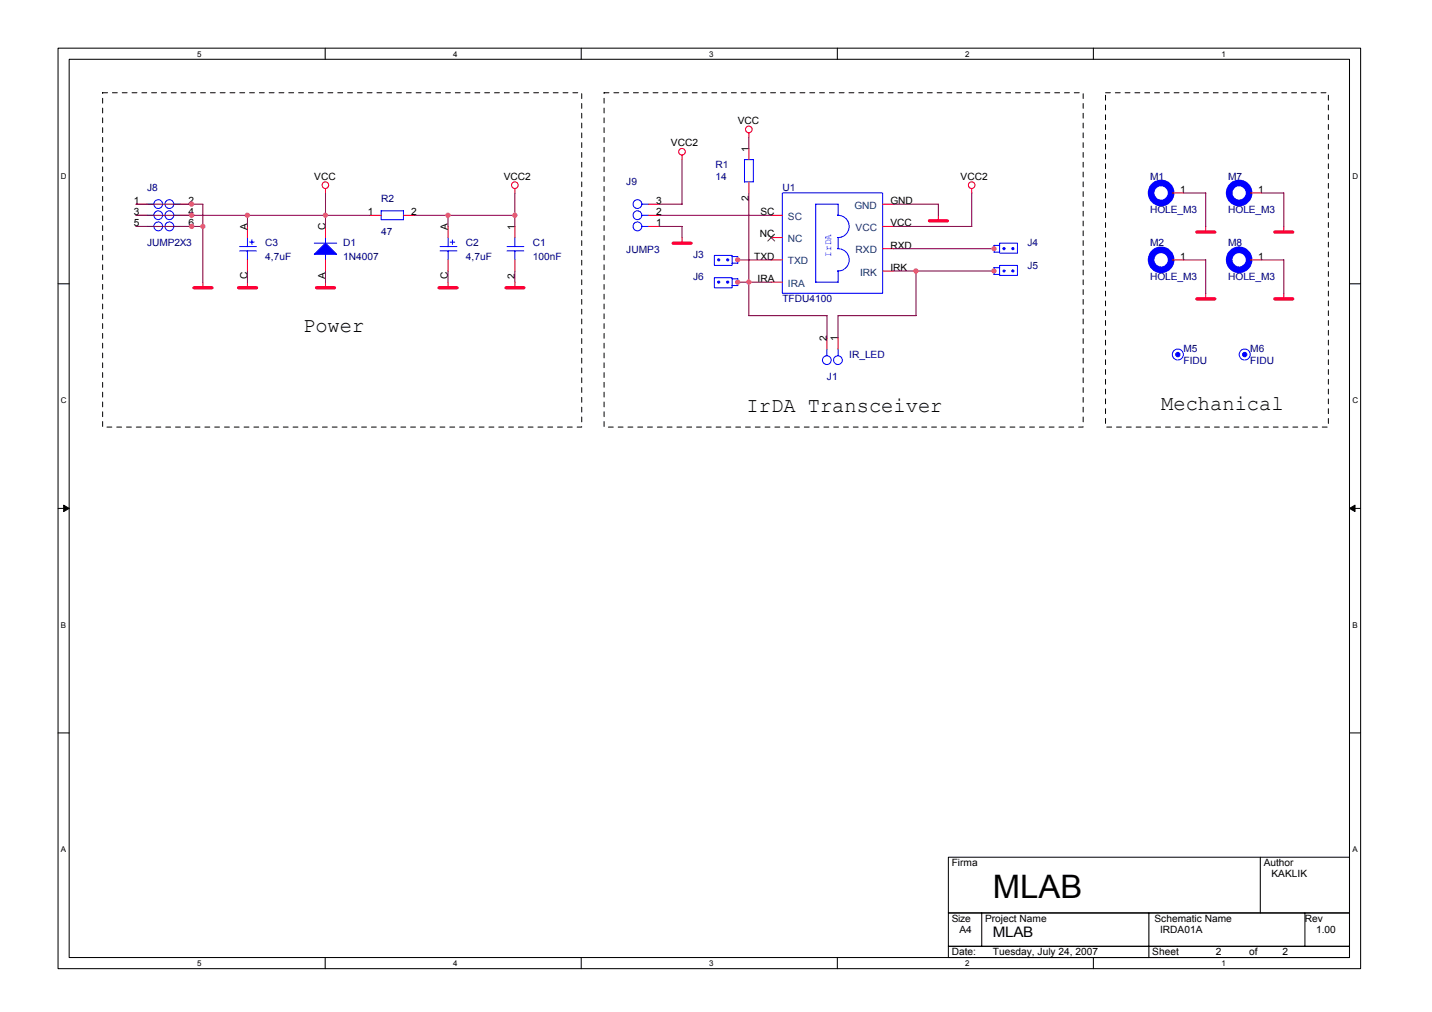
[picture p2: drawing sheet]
<svg xmlns="http://www.w3.org/2000/svg" width="297mm" height="210mm" viewBox="0 0 297 210" stroke-linecap="round" stroke-linejoin="round" font-family="sans-serif">
<path d="M12 10h270.2v190.9h-270.2zM14.3 12.3h265.6v186.3h-265.6z" fill="none" stroke="#000" stroke-width=".21"/>
<g fill="#fff">
<path d="M40.9 10.2h.9v1.9h-.9z"/>
<path d="M40.9 198.9h.9v1.8h-.9z"/>
</g>
<path d="M67.5 10v2.3M67.5 198.6v2.3" fill="none" stroke="#000" stroke-width=".21"/>
<g fill="#fff">
<path d="M94 10.2h.9v1.9h-.9z"/>
<path d="M94 198.9h.9v1.8h-.9z"/>
</g>
<path d="M120.6 10v2.3M120.6 198.6v2.3" fill="none" stroke="#000" stroke-width=".21"/>
<g fill="#fff">
<path d="M147.1 10.2h.9v1.9h-.9z"/>
<path d="M147.1 198.9h.9v1.8h-.9z"/>
</g>
<path d="M173.7 10v2.3M173.7 198.6v2.3" fill="none" stroke="#000" stroke-width=".21"/>
<g fill="#fff">
<path d="M200.2 10.2h.9v1.9h-.9z"/>
<path d="M200.2 198.9h.9v1.8h-.9z"/>
</g>
<path d="M226.8 10v2.3M226.8 198.6v2.3" fill="none" stroke="#000" stroke-width=".21"/>
<g fill="#fff">
<path d="M253.3 10.2h1v1.9h-1z"/>
<path d="M253.3 198.9h1v1.8h-1z"/>
<path d="M12.6 35.6h1.2v1.8h-1.2z"/>
<path d="M280.5 35.6h1.2v1.8h-1.2z"/>
<path d="M12.6 82.1h1.2v1.9h-1.2z"/>
<path d="M280.5 82.1h1.2v1.9h-1.2z"/>
</g>
<path d="M12 58.9h2.3M279.9 58.9h2.3" fill="none" stroke="#000" stroke-width=".21"/>
<g fill="#fff">
<path d="M12.6 128.7h1.1v1.9h-1.1z"/>
<path d="M280.5 128.7h1.1v1.9h-1.1z"/>
</g>
<path d="M12 105.5h2.3M279.9 105.5h2.3" fill="none" stroke="#000" stroke-width=".21"/>
<path d="M13.2 104.8l1.1 .7-1.1 .6zM279.9 105.5l1.2-.7v1.3z" fill="#000" stroke="#000" stroke-width=".21"/>
<g fill="#fff">
<path d="M12.6 175.3h1.1v1.8h-1.1z"/>
<path d="M280.5 175.3h1.1v1.8h-1.1z"/>
</g>
<path d="M12 152h2.3M279.9 152h2.3M196.7 177.8h83.2v11.6h-83.2zM261.4 177.8v11.6M196.7 189.4h83.2v6.9h-83.2zM196.7 196.3h83.2v2.3h-83.2zM203.6 189.4v6.9M238.3 189.4v9.2M270.7 189.4v6.9" fill="none" stroke="#000" stroke-width=".21"/>
<path d="M21.3 19.2h99.4v69.4h-99.4v-69.4M125.3 19.2h99.4v69.4h-99.4v-69.4M229.3 19.2h46.2v69.4h-46.2v-69.4" fill="none" stroke="#000" stroke-width=".21" stroke-dasharray="1 1 1 1 1 1 1 1"/>
<g fill="none" stroke="#f00" stroke-width=".21">
<path d="M67.5 39.1v.9M106.8 39.1v.9M141.5 32.2v.9M155.3 27.5v1M155.3 30.8v2.3M155.3 37.7v2.3M201.6 39.1v.9M28.2 47h2.3M28.2 42.4h2.3M28.2 44.7h2.3M37.5 47h2.3M37.5 42.4h2.3"/>
<path d="M37.5 44.7h2.3M42.1 58.5v1.2M51.3 47v2.3M51.3 53.9v2.3M51.3 58.5v1.2M67.5 47v2.3M67.5 53.9v2.3M67.5 58.5v1.2M76.7 44.7h2.4M83.7 44.7h2.3M92.9 47v2.3M92.9 53.9v2.3"/>
<path d="M92.9 58.5v1.2M106.8 47v2.3M106.8 53.9v2.3M106.8 58.5v1.2M134.5 47h2.4M134.5 42.4h2.4M134.5 44.7h2.4M141.5 49.3v1.2M153 53.9h.1M153 58.5h.1M160 44.7h2.3M160 49.3h2.3"/>
<path d="M160 53.9h2.3M160 58.5h2.3M183.1 56.2h2.3M183.1 51.6h2.3M183.1 47h2.3M183.1 42.4h2.3M194.6 44.7v1.1M206.2 51.6h.1M206.2 56.2h.1M243.2 53.9h2.3M243.2 40h2.3M250.1 47v1.2"/>
<path d="M259.4 53.9h2.3M259.4 40h2.3M266.3 47v1.2M171.5 70.1v2.3M173.8 70.1v2.3M250.1 60.8v1.2M266.3 60.8v1.2"/>
<circle cx="67.5" cy="38.4" r=".68"/>
<circle cx="106.8" cy="38.4" r=".69"/>
<circle cx="141.5" cy="31.5" r=".69"/>
<circle cx="155.3" cy="26.8" r=".69"/>
<circle cx="201.6" cy="38.4" r=".69"/>
</g>
<path d="M40.2 59.7h3.8M49.5 59.7h3.7M65.7 59.7h3.7M91.1 59.7h3.7M105 59.7h3.7M139.6 50.4h3.7M192.8 45.8h3.7M248.3 48.1h3.7M264.4 48.1h3.8M248.3 62h3.7M264.4 62h3.8" fill="none" stroke="#f00" stroke-width=".68"/>
<g fill="none" stroke="#00f" stroke-width=".21">
<path d="M154.4 37.7h1.9M156.3 33.1v4.6M156.3 33.1h-1.9v4.6M30.5 42.4h1.4M30.5 47h1.4M30.5 44.7h1.4M36 42.4h1.5M36 47h1.5M36 44.7h1.5M49.7 51.1h3.5M49.7 52h3.5M51.3 49.3v1.9"/>
<path d="M51.3 52v1.9M51.8 50.2h.9M52.3 49.7v1M65.2 50.4h4.6M67.5 49.3v1.1M67.5 52.7v1.2M79.1 43.7v1.9h4.6v-1.9h-4.6M91.3 51.1h3.5M91.3 52h3.5M92.9 49.3v1.9M92.9 52v1.9M93.4 50.2h.9"/>
<path d="M93.8 49.7v1M105.2 51.1h3.4M105.2 52h3.4M106.8 49.3v1.9M106.8 52v1.9M133.2 42.4h1.4M133.2 47h1.4M133.2 44.7h1.4M148.2 53h3.7v2.1h-3.7zM148.2 57.6h3.7v2.1h-3.7zM151.8 53.2h1.2v1.4h-1.2M151.8 57.8h1.2v1.4h-1.2"/>
<path d="M162.3 40h20.8v20.8h-20.8zM169.2 42.4h4.6M169.2 42.4v16.1h4.7M173.8 42.3v2.4a2.31 2.31 0 0 1 2.3 2.3 2.31 2.31 0 0 1-2.3 2.3v2.3a2.32 2.32 0 0 1 2.3 2.3 2.32 2.32 0 0 1-2.3 2.3v2.3M206.2 50.9v1.4h1.2M206.2 55.5v1.4h1.2M206.2 50.9h1.2M206.2 55.5h1.2M207.3 50.4h3.7v2.1h-3.7zM207.3 55.1h3.7v2h-3.7zM242.9 40h.3M242.9 53.9h.3"/>
<path d="M259.1 40h.3M259.1 53.9h.3M171.5 72.4v1.4M173.8 72.4v1.4"/>
<circle cx="32.8" cy="47" r=".91"/>
<circle cx="32.8" cy="42.3" r=".91"/>
<circle cx="32.8" cy="44.6" r=".91"/>
<circle cx="35.1" cy="47" r=".91"/>
<circle cx="35.1" cy="42.3" r=".91"/>
<circle cx="35.1" cy="44.6" r=".91"/>
<circle cx="132.2" cy="47" r=".91"/>
<circle cx="132.2" cy="42.3" r=".91"/>
<circle cx="132.2" cy="44.6" r=".91"/>
<circle cx="171.5" cy="74.7" r=".91"/>
<circle cx="173.8" cy="74.7" r=".91"/>
<circle cx="244.3" cy="73.5" r="1.14"/>
<circle cx="258.2" cy="73.5" r="1.14"/>
</g>
<path d="M159.3 48.6l1.4 1.4M160.7 48.6l-1.4 1.4" fill="none" stroke="#804000" stroke-width=".21"/>
<g fill="none" stroke="#00f" stroke-width="1.4">
<circle cx="240.8" cy="53.9" r="2.08"/>
<circle cx="240.8" cy="40" r="2.08"/>
<circle cx="257" cy="53.9" r="2.07"/>
<circle cx="257" cy="40" r="2.07"/>
</g>
<g fill="#00f" stroke="#00f" stroke-width=".21">
<path d="M65.2 52.7l2.3-2.3 2.3 2.3z" fill-rule="evenodd"/>
<circle cx="150.9" cy="53.9" r=".22"/>
<circle cx="149.1" cy="53.9" r=".22"/>
<circle cx="244.3" cy="73.5" r=".45"/>
<circle cx="258.2" cy="73.5" r=".45"/>
<circle cx="150.9" cy="58.5" r=".22"/>
<circle cx="149.1" cy="58.5" r=".22"/>
<circle cx="208.3" cy="51.6" r=".22"/>
<circle cx="210.1" cy="51.6" r=".22"/>
<circle cx="208.3" cy="56.2" r=".22"/>
<circle cx="210.1" cy="56.2" r=".22"/>
</g>
<g fill="none" stroke="#800040" stroke-width=".21">
<path d="M141.5 33.1v9.3M155.3 28.5v2.3M28.2 44.7h48.6M28.2 42.4h13.9M28.2 47h13.9M42.1 42.4v16.1M51.3 44.7v2.3M51.3 56.2v2.3M67.5 40v7M67.5 56.2v2.3M86 44.7h20.8M92.9 44.7v2.3"/>
<path d="M92.9 56.2v2.3M106.8 40v7M106.8 56.2v2.3M136.9 44.7h23.1M136.9 42.4h4.6M136.9 47h4.6M141.5 47v2.3M153 58.5h7M153 53.9h7M155.3 40v25.5M185.4 51.6h20.8M185.4 42.4h9.3"/>
<path d="M185.4 56.2h20.8M190 56.2v9.3M194.6 42.4v2.3M201.6 40v7h-16.2M245.5 53.9h4.6v7M245.5 40h4.6v7M261.7 53.9h4.6M261.7 40h4.6M266.3 40v7M266.3 53.9v7M155.3 65.5h16.3l-.1 4.6M190 65.5h-16.2v4.6"/>
</g>
<g fill="#f0f" stroke="#f0f" stroke-width=".21">
<circle cx="39.8" cy="44.6" r=".46"/>
<circle cx="153" cy="58.5" r=".46"/>
<circle cx="155.3" cy="58.5" r=".46"/>
<circle cx="206.2" cy="51.6" r=".45"/>
<circle cx="39.8" cy="42.3" r=".45"/>
<circle cx="92.9" cy="44.6" r=".46"/>
<circle cx="106.8" cy="44.6" r=".46"/>
<circle cx="190" cy="56.2" r=".46"/>
<circle cx="153" cy="53.9" r=".45"/>
<circle cx="42.1" cy="47" r=".45"/>
<circle cx="67.5" cy="44.6" r=".45"/>
<circle cx="39.8" cy="47" r=".46"/>
<circle cx="206.2" cy="56.2" r=".45"/>
<circle cx="51.3" cy="44.6" r=".46"/>
</g>
<text font-size="6.7" x="206" y="186.2">MLAB</text>
<g font-size="4.4">
<text x="62.9" y="69">Power</text>
<text x="154.9" y="85.4">IrDA Transceiver</text>
<text x="240.9" y="85.1">Mechanical</text>
</g>
<text font-size="3" x="206" y="194.4">MLAB</text>
<g font-size="2.1">
<text x="153" y="25.7">VCC</text>
<text x="139.2" y="30.3">VCC2</text>
<text x="155.3" y="31.5" transform="rotate(-90 155.3 31.5)">1</text>
<text x="65.2" y="37.3">VCC</text>
<text x="104.5" y="37.3">VCC2</text>
<text x="155.3" y="41.7" transform="rotate(-90 155.3 41.7)">2</text>
<text x="199.3" y="37.3">VCC2</text>
<text x="244.8" y="40">1</text>
<text x="261" y="40">1</text>
<text x="27.7" y="42.3">1</text>
<text x="27.7" y="44.6">3</text>
<text x="27.7" y="46.9">5</text>
<text x="39.1" y="42.3">2</text>
<text x="39.1" y="44.6">4</text>
<text x="39.1" y="46.9">6</text>
<text x="51.3" y="47.7" transform="rotate(-90 51.3 47.7)">A</text>
<text x="67.5" y="47.7" transform="rotate(-90 67.5 47.7)">C</text>
<text x="76.3" y="44.6">1</text>
<text x="85.3" y="44.6">2</text>
<text x="92.9" y="47.7" transform="rotate(-90 92.9 47.7)">A</text>
<text x="106.8" y="47.7" transform="rotate(-90 106.8 47.7)">1</text>
<text x="136.1" y="46.9">1</text>
<text x="136.1" y="44.6">2</text>
<text x="136.1" y="42.3">3</text>
<text x="157.8" y="44.6">SC</text>
<text x="184.7" y="46.9">VCC</text>
<text x="184.7" y="42.3">GND</text>
<text x="156.5" y="53.9">TXD</text>
<text x="157.6" y="49.3">NC</text>
<text x="184.7" y="51.6">RXD</text>
<text x="244.8" y="53.9">1</text>
<text x="261" y="53.9">1</text>
<text x="51.3" y="57.9" transform="rotate(-90 51.3 57.9)">C</text>
<text x="67.5" y="57.9" transform="rotate(-90 67.5 57.9)">A</text>
<text x="92.9" y="57.9" transform="rotate(-90 92.9 57.9)">C</text>
<text x="106.8" y="57.9" transform="rotate(-90 106.8 57.9)">2</text>
<text x="157.2" y="58.5">IRA</text>
<text x="184.7" y="56.2">IRK</text>
<text x="171.5" y="70.8" transform="rotate(-90 171.5 70.8)">2</text>
<text x="173.8" y="70.8" transform="rotate(-90 173.8 70.8)">1</text>
<text x="197.4" y="179.6">Firma</text>
<text x="262.1" y="179.6">Author</text>
<text x="263.8" y="181.9">KAKLIK</text>
<text x="197.4" y="191.2">Size</text>
<text x="204.3" y="191.2">Project Name</text>
<text x="239.5" y="191.2">Schematic Name</text>
<text x="270.7" y="191.2">Rev</text>
<text x="199" y="193.5">A4</text>
<text x="240.6" y="193.5">IRDA01A</text>
<text x="273" y="193.5">1.00</text>
<text x="197.4" y="198.1">Date:</text>
<text x="206" y="198.1">Tuesday, July 24, 2007</text>
<text x="239" y="198.1">Sheet</text>
<text x="252.2" y="198.1">2</text>
<text x="259.1" y="198.1">of</text>
<text x="266.1" y="198.1">2</text>
</g>
<g font-size="2.1" fill="#000080">
<text x="148.4" y="34.9">R1</text>
<text x="30.5" y="39.6">J8</text>
<text x="79.1" y="41.9">R2</text>
<text x="129.9" y="38.4">J9</text>
<text x="148.4" y="37.3">14</text>
<text x="162.3" y="39.6">U1</text>
<text x="238.5" y="37.3">M1</text>
<text x="254.7" y="37.3">M7</text>
<text x="238.5" y="44.2">HOLE_M3</text>
<text x="254.7" y="44.2">HOLE_M3</text>
<text x="30.5" y="51.1">JUMP2X3</text>
<text x="55" y="51.1">C3</text>
<text x="55" y="53.9">4,7uF</text>
<text x="71.2" y="51.1">D1</text>
<text x="71.2" y="53.9">1N4007</text>
<text x="79.1" y="48.8">47</text>
<text x="96.6" y="51.1">C2</text>
<text x="96.6" y="53.9">4,7uF</text>
<text x="110.5" y="51.1">C1</text>
<text x="110.5" y="53.9">100nF</text>
<text x="129.9" y="52.5">JUMP3</text>
<text x="143.8" y="53.4">J3</text>
<text x="213.1" y="51.1">J4</text>
<text x="238.5" y="51.1">M2</text>
<text x="254.7" y="51.1">M8</text>
<text x="143.8" y="58.1">J6</text>
<text x="213.1" y="55.8">J5</text>
<text x="238.5" y="58.1">HOLE_M3</text>
<text x="254.7" y="58.1">HOLE_M3</text>
<text x="162.3" y="62.7">TFDU4100</text>
<text x="176.1" y="74.2">IR_LED</text>
<text x="245.5" y="73.1">M5</text>
<text x="245.5" y="75.4">FIDU</text>
<text x="259.4" y="73.1">M6</text>
<text x="259.4" y="75.4">FIDU</text>
<text x="171.5" y="78.9">J1</text>
</g>
<g font-size="2.1" fill="#004080">
<text x="163.4" y="45.6">SC</text>
<text x="177.2" y="43.3">GND</text>
<text x="177.5" y="47.9">VCC</text>
<text x="163.4" y="50.2">NC</text>
<text x="177.5" y="52.5">RXD</text>
<text x="163.4" y="54.8">TXD</text>
<text x="163.4" y="59.5">IRA</text>
<text x="178.4" y="57.1">IRK</text>
</g>
<text font-size="2.1" fill="#00f" x="172.4" y="53.2" transform="rotate(-90 172.4 53.2)">IrDA</text>
<g font-size="1.6">
<text x="40.9" y="11.7">5</text>
<text x="94" y="11.7">4</text>
<text x="147.1" y="11.7">3</text>
<text x="200.2" y="11.7">2</text>
<text x="253.3" y="11.7">1</text>
<text x="12.6" y="37.1">D</text>
<text x="280.5" y="37.1">D</text>
<text x="12.6" y="83.6">C</text>
<text x="280.5" y="83.6">C</text>
<text x="12.6" y="130.2">B</text>
<text x="280.5" y="130.2">B</text>
<text x="12.6" y="176.8">A</text>
<text x="280.5" y="176.8">A</text>
<text x="40.9" y="200.3">5</text>
<text x="94" y="200.3">4</text>
<text x="147.1" y="200.3">3</text>
<text x="200.2" y="200.3">2</text>
<text x="253.3" y="200.3">1</text>
</g>
</svg>
